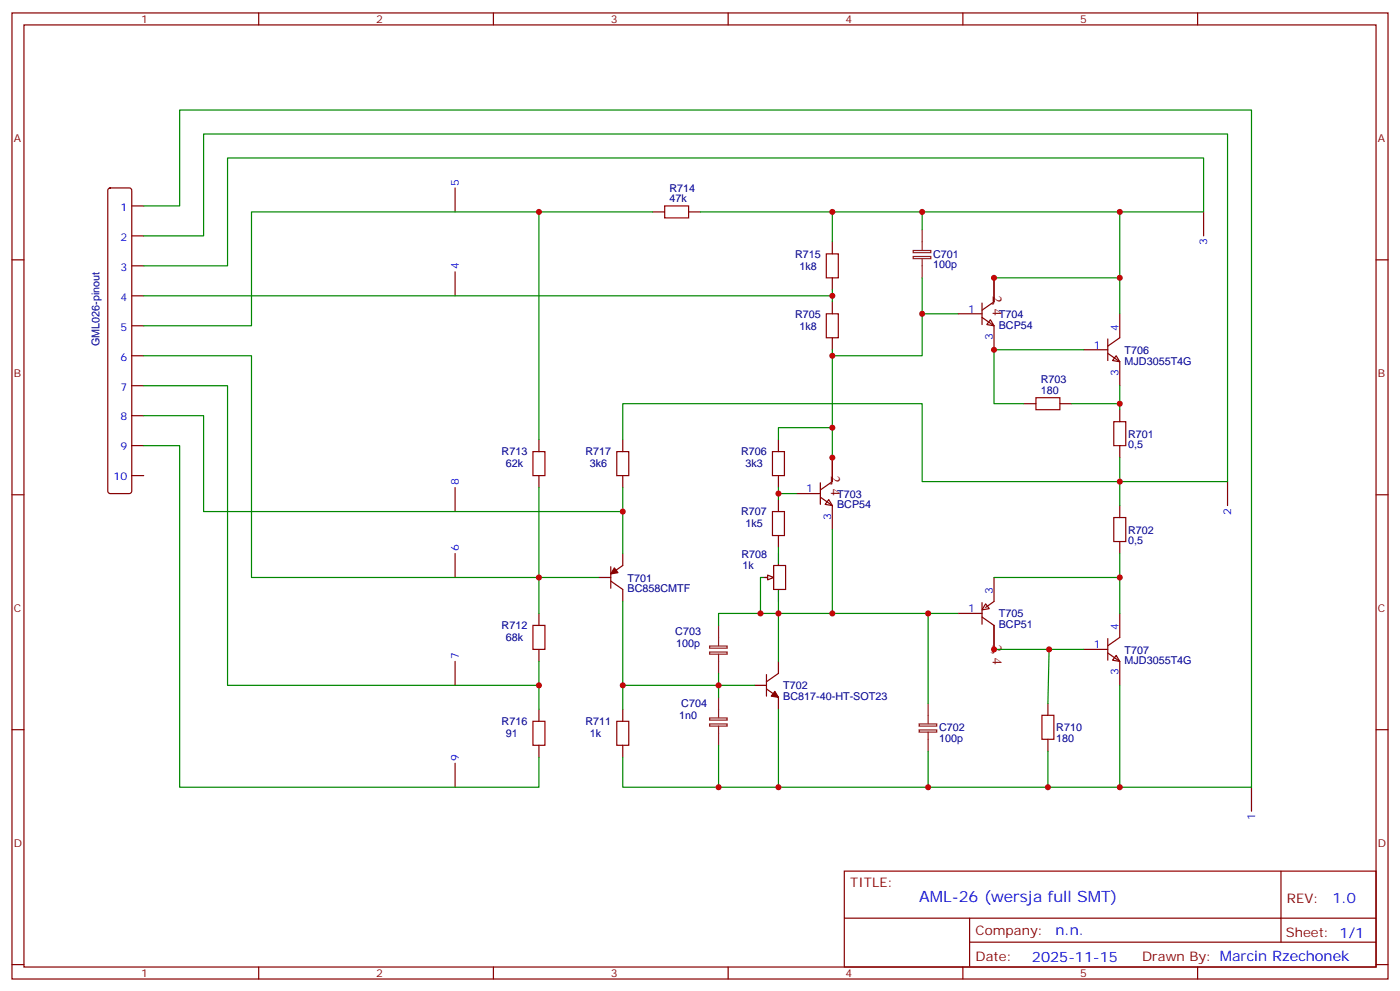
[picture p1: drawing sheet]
<svg xmlns="http://www.w3.org/2000/svg" width="412mm" height="292mm" viewBox="0 0 412 292" stroke-linecap="round" stroke-linejoin="round" font-family="sans-serif">
<g fill="none" stroke="#870000" stroke-width=".35">
<path d="M3.5 3.8h405.4v284.3h-405.4zM7.1 7.3h398.2v277.3h-398.2zM76.2 3.8v3.5M145.3 3.8v3.5M214.5 3.8v3.5M283.6 3.8v3.5M352.8 3.8v3.5M3.5 76.5h3.6M405.3 76.5h3.6M3.5 145.6h3.6M405.3 145.6h3.6M3.5 214.8h3.6"/>
<path d="M405.3 214.8h3.6M248.7 256.4h156.6v28.2h-156.6zM377.3 256.4v20.9M248.7 270.2h156.5M285.6 277.3h119.6M285.6 270.2v14.2M3.5 283.9h3.6M76.2 284.6v3.5M145.3 284.6v3.5M214.5 284.6v3.5M283.6 284.6v3.5M352.8 284.6v3.5"/>
<path d="M405.3 283.9h3.6"/>
</g>
<path d="M291.7 94.1l1.1 1.8-2.1-.4z" fill="#fff" stroke="#870000" stroke-width=".35"/>
<path d="M282.2 92.4h7.1M289.3 93.4l3.5 2.5v7M289.3 89.2v6.3M292.8 81.8v7l-3.5 2.5" fill="none" stroke="#870000" stroke-width=".35"/>
<path d="M290.3 177.7l1.1 1.4-2.1 .4z" fill="#fff" stroke="#870000" stroke-width=".35"/>
<path d="M176.4 170h3.5M179.9 171l3.5 2.5v3.5M179.9 166.8v6.3M183.4 162.9v3.5l-3.5 2.5M289.3 177.4v6.3M292.8 170v7l-2.5 1.8M282.2 180.6h7.1M289.3 181.6l3.5 2.5v7" fill="none" stroke="#870000" stroke-width=".35"/>
<path d="M181 167.1l1 1.5-2.1 .3z" fill="#870000" stroke="#870000" stroke-width=".35"/>
<path d="M244.1 147l1.1 1.8-2.1-.4z" fill="#fff" stroke="#870000" stroke-width=".35"/>
<g fill="none" stroke="#870000" stroke-width=".35">
<path d="M32 55.5l.5-.2h5.6l.5 .2 .2 .5v88.6l-.2 .5-.5 .2h-5.6l-.5-.3-.3-.4v-88.6zM38.8 60.6h3.5M38.8 69.4h3.5M38.8 78.2h3.5M38.8 87.1h3.5M38.8 95.9h3.5M38.8 104.7h3.5M38.8 113.5h3.5M38.8 122.3h3.5M38.8 131.2h3.5M38.8 140h3.5M245.2 134.7v7l-3.5 2.5"/>
<path d="M234.6 145.3h7.1M241.7 146.3l3.5 2.5v7.1M241.7 142.1v6.3M225.8 198.5v6.4M229.3 194.7v3.5l-3.5 2.5M222.2 201.7h3.6M225.8 202.8l3.5 2.4v3.6"/>
</g>
<path d="M228.2 203.5l1.1 1.7-2.1-.3z" fill="#870000" stroke="#870000" stroke-width=".35"/>
<path d="M328.8 104.7l1 1.8-2.1-.4z" fill="#fff" stroke="#870000" stroke-width=".35"/>
<path d="M326.3 99.8v6.3M329.8 92.4v7l-3.5 2.5M319.3 102.9h7M326.3 104l3.5 2.5v7" fill="none" stroke="#870000" stroke-width=".35"/>
<path d="M328.8 192.9l1 1.8-2.1-.4z" fill="#fff" stroke="#870000" stroke-width=".35"/>
<g fill="none" stroke="#870000" stroke-width=".35">
<path d="M134.1 55.3v7.1M192.3 62.4h3.5M202.8 62.4h3.6M245.2 71.2v3.5M354.5 62.4v7M134.1 80v7.1M245.2 81.8v3.5M245.2 88.8v3.6M245.2 99.4v3.5M301.6 118.8h3.6M312.2 118.8h3.5M229.3 129.4v3.5"/>
<path d="M229.3 140v3.5M329.8 120.6v3.5M329.8 131.2v3.5M134.1 143.5v7.1M229.3 147v3.6M229.3 157.6v3.5M329.8 148.8v3.5M329.8 159.4v3.5M361.6 141.7v7.1M134.1 162.9v7.1M225.4 170h1.8M227.9 166.4h3.5v7.1h-3.5z"/>
<path d="M134.1 194.7v7M319.3 191.1h7M326.3 192.2l3.5 2.5v7M326.3 188v6.3M329.8 180.6v7l-3.5 2.5M308.7 207v3.5M308.7 217.6v3.5M134.1 224.6v7.1M368.7 231.7v7.1"/>
</g>
<g fill="none" stroke="#8c2424" stroke-width=".35">
<path d="M269 73.7h5.2v.7h-5.2zM269 75.5h5.2v.6h-5.2zM271.6 67.7v6M271.6 76.1v5.7M209 190.1h5.2v.7h-5.2zM209 191.9h5.2v.6h-5.2zM211.7 184.1v6M211.7 192.5v5.7M209 211.3h5.2v.6h-5.2zM209 213.1h5.2v.6h-5.2zM211.7 205.2v6M211.7 213.7v5.7"/>
<path d="M270.8 213.1h5.1v.6h-5.1zM270.8 214.8h5.1v.7h-5.1zM273.4 207v6M273.4 215.5v5.6"/>
</g>
<path d="M195.8 60.6h7v3.5h-7zM243.4 74.7h3.5v7.1h-3.5zM243.4 92.4h3.5v7h-3.5zM305.2 117.1h7v3.5h-7zM227.5 132.9h3.6v7.1h-3.6zM328.1 124.1h3.5v7.1h-3.5zM227.5 150.6h3.6v7h-3.6zM328.1 152.3h3.5v7.1h-3.5zM306.9 210.5h3.5v7.1h-3.5z" fill="none" stroke="#a10000" stroke-width=".35"/>
<g fill="none" stroke="#008700" stroke-width=".35">
<path d="M42.3 69.4h17.7v-30h301.6v102.3h-31.8v7.1M42.3 60.6h10.6v-28.2h315.8v199.3h-38.9v-30M192.3 62.4h-118.2v33.5h-31.8M206.4 62.4h148.1v-15.9h-287.5v31.7h-24.7M245.2 62.4v8.8M271.6 62.4v5.3M329.8 62.4v30M42.3 87.1h202.9M245.2 85.3v3.5M271.6 81.8v10.6h10.6M271.6 92.4v12.3h-26.4v30M292.8 81.8h37"/>
<path d="M245.2 102.9v1.8M315.7 118.8h14.1M319.3 102.9h-26.5v15.9h8.8M329.8 113.5v7.1M245.2 125.9h-15.9v3.5M329.8 134.7v7M229.3 143.5v1.8h5.3M245.2 155.9v24.7M292.8 170h37M329.8 162.9v17.7M273.4 180.6h-44.1v14.1M282.2 180.6h-8.8v26.4"/>
<path d="M292.8 191.1h26.5M309 191.1l-.3 15.9M229.3 208.8v22.9h44.1M273.4 221.1v10.6h56.4"/>
</g>
<path d="M224 170h3.5M229.3 162.9v3.5M229.3 173.5v3.5" fill="none" stroke="#000" stroke-width=".35"/>
<path d="M226.1 169.3l1.8 .7-1.8 .7z" fill="#f0f0f0" stroke="#870000" stroke-width=".35"/>
<g fill="none" stroke="#008700" stroke-width=".35">
<path d="M158.7 62.4v67M42.3 104.7h31.8v65.3h102.3M42.3 113.5h24.7v88.2h91.7M42.3 131.2h10.6v100.5h105.8v-8.8M42.3 122.3h17.7v28.3h123.4M183.4 129.4v-10.6h88.2v22.9h58.2M158.7 143.5v37.1M183.4 143.5v19.4M229.3 145.3v1.7M183.4 177v31.8M224 170v10.6M229.3 177v3.6h-17.6v3.5"/>
<path d="M229.3 161.1v1.8M158.7 194.7v14.1M211.7 198.2v7M183.4 201.7h38.8M211.7 219.4v12.3h17.6M183.4 222.9v8.8h28.3M308.7 221.1v10.6"/>
</g>
<path d="M157 132.9h3.5v7.1h-3.5zM181.7 132.9h3.5v7.1h-3.5zM157 184.1h3.5v7h-3.5zM157 212.3h3.5v7.1h-3.5zM181.7 212.3h3.5v7.1h-3.5z" fill="none" stroke="#a10000" stroke-width=".35"/>
<path d="M158.7 129.4v3.5M158.7 140v3.5M183.4 129.4v3.5M183.4 140v3.5M158.7 180.6v3.5M158.7 191.1v3.6M158.7 208.8v3.5M158.7 219.4v3.5M183.4 208.8v3.5M183.4 219.4v3.5" fill="none" stroke="#870000" stroke-width=".35"/>
<g fill="#c00">
<circle cx="329.8" cy="141.7" r=".88"/>
<circle cx="329.8" cy="62.4" r=".88"/>
<circle cx="292.8" cy="81.8" r=".88"/>
<circle cx="271.6" cy="62.4" r=".88"/>
<circle cx="245.2" cy="87.1" r=".88"/>
<circle cx="271.6" cy="92.4" r=".88"/>
<circle cx="329.8" cy="81.8" r=".88"/>
<circle cx="329.8" cy="118.8" r=".88"/>
<circle cx="292.8" cy="102.9" r=".88"/>
<circle cx="329.8" cy="231.7" r=".88"/>
<circle cx="273.4" cy="231.7" r=".88"/>
<circle cx="245.2" cy="62.4" r=".88"/>
<circle cx="229.3" cy="180.6" r=".88"/>
<circle cx="245.2" cy="125.9" r=".88"/>
<circle cx="245.2" cy="104.7" r=".88"/>
<circle cx="245.2" cy="134.7" r=".88"/>
<circle cx="229.3" cy="145.3" r=".88"/>
<circle cx="224" cy="180.6" r=".88"/>
<circle cx="211.7" cy="201.7" r=".88"/>
<circle cx="229.3" cy="231.7" r=".88"/>
<circle cx="211.7" cy="231.7" r=".88"/>
<circle cx="183.4" cy="201.7" r=".88"/>
<circle cx="158.8" cy="201.7" r=".88"/>
<circle cx="158.8" cy="170" r=".88"/>
<circle cx="158.8" cy="62.4" r=".88"/>
<circle cx="292.8" cy="191.1" r=".88"/>
<circle cx="273.4" cy="180.6" r=".88"/>
<circle cx="245.2" cy="180.6" r=".88"/>
<circle cx="329.8" cy="170" r=".88"/>
<circle cx="309" cy="191.1" r=".88"/>
<circle cx="308.7" cy="231.7" r=".88"/>
<circle cx="183.4" cy="150.6" r=".88"/>
</g>
<text font-size="4.6" fill="#00f" x="270.8" y="265.4">AML-26 (wersja full SMT)</text>
<g font-size="4.2" fill="#00f">
<text x="392.5" y="265.7">1.0</text>
<text x="310.9" y="275.2">n.n.</text>
<text x="304" y="283">2025-11-15</text>
</g>
<g font-size="3.9" fill="#800">
<text x="292.5" y="87.1" transform="rotate(90 292.5 87.1)">2, 4</text>
<text x="244.8" y="140" transform="rotate(90 244.8 140)">2, 4</text>
<text x="292.5" y="189.7" transform="rotate(90 292.5 189.7)">2, 4</text>
<text x="250.5" y="261">TITLE:</text>
<text x="379.1" y="265.7">REV:</text>
<text x="287.4" y="275.2">Company:</text>
<text x="378.7" y="275.8">Sheet: 1/1</text>
<text x="287.4" y="282.9">Date:</text>
<text x="336.4" y="282.9">Drawn By: Marcin Rzechonek</text>
</g>
<g font-size="3.2" fill="#800">
<text x="41.6" y="6.8">1</text>
<text x="110.8" y="6.8">2</text>
<text x="179.9" y="6.8">3</text>
<text x="249.1" y="6.8">4</text>
<text x="318.2" y="6.8">5</text>
<text x="4.1" y="41.9">A</text>
<text x="405.9" y="41.9">A</text>
<text x="4.1" y="111.1">B</text>
<text x="405.9" y="111.1">B</text>
<text x="4.1" y="180.2">C</text>
<text x="405.9" y="180.2">C</text>
<text x="4.1" y="249.3">D</text>
<text x="405.9" y="249.3">D</text>
<text x="41.6" y="287.6">1</text>
<text x="110.8" y="287.6">2</text>
<text x="179.9" y="287.6">3</text>
<text x="249.1" y="287.6">4</text>
<text x="318.2" y="287.6">5</text>
</g>
<g font-size="3.2" fill="#00f">
<text x="135.1" y="54.6" transform="rotate(-90 135.1 54.6)">5</text>
<text x="35.5" y="62">1</text>
<text x="35.5" y="70.8">2</text>
<text x="355.6" y="72.2" transform="rotate(-90 355.6 72.2)">3</text>
<text x="35.5" y="79.7">3</text>
<text x="135.1" y="79.3" transform="rotate(-90 135.1 79.3)">4</text>
<text x="35.5" y="88.5">4</text>
<text x="285.1" y="92">1</text>
<text x="35.5" y="97.3">5</text>
<text x="292.5" y="100" transform="rotate(-90 292.5 100)">3</text>
<text x="329.5" y="97.3" transform="rotate(-90 329.5 97.3)">4</text>
<text x="35.5" y="106.1">6</text>
<text x="322.2" y="102.6">1</text>
<text x="329.5" y="110.6" transform="rotate(-90 329.5 110.6)">3</text>
<text x="35.5" y="114.9">7</text>
<text x="35.5" y="123.8">8</text>
<text x="35.5" y="132.6">9</text>
<text x="33.5" y="141.4">10</text>
<text x="135.1" y="142.8" transform="rotate(-90 135.1 142.8)">8</text>
<text x="237.5" y="144.9">1</text>
<text x="244.8" y="152.9" transform="rotate(-90 244.8 152.9)">3</text>
<text x="362.7" y="151.5" transform="rotate(-90 362.7 151.5)">2</text>
<text x="135.1" y="162.2" transform="rotate(-90 135.1 162.2)">6</text>
<text x="292.5" y="174.9" transform="rotate(-90 292.5 174.9)">3</text>
<text x="285.1" y="180.2">1</text>
<text x="329.5" y="185.5" transform="rotate(-90 329.5 185.5)">4</text>
<text x="322.2" y="190.8">1</text>
<text x="135.1" y="194" transform="rotate(-90 135.1 194)">7</text>
<text x="329.5" y="198.8" transform="rotate(-90 329.5 198.8)">3</text>
<text x="135.1" y="223.9" transform="rotate(-90 135.1 223.9)">9</text>
<text x="369.7" y="241.5" transform="rotate(-90 369.7 241.5)">1</text>
</g>
<g font-size="3.2" fill="#000080">
<text x="197.2" y="59.5">47k</text>
<text x="197.2" y="56.4">R714</text>
<text x="234.2" y="75.8">R715</text>
<text x="274.9" y="75.9">C701</text>
<text x="235.5" y="79.4">1k8</text>
<text x="274.9" y="79">100p</text>
<text x="234.2" y="93.5">R705</text>
<text x="294.2" y="93.5">T704</text>
<text x="29.3" y="102" transform="rotate(-90 29.3 102)">GML026-pinout</text>
<text x="235.5" y="97">1k8</text>
<text x="294.2" y="96.7">BCP54</text>
<text x="331.3" y="107.3">MJD3055T4G</text>
<text x="331.3" y="104.2">T706</text>
<text x="306.6" y="112.9">R703</text>
<text x="306.6" y="116">180</text>
<text x="332.3" y="132">0,5</text>
<text x="332.3" y="128.8">R701</text>
<text x="147.8" y="134">R713</text>
<text x="149" y="137.6">62k</text>
<text x="172.5" y="134">R717</text>
<text x="173.7" y="137.6">3k6</text>
<text x="218.3" y="134">R706</text>
<text x="219.6" y="137.6">3k3</text>
<text x="246.6" y="149.6">BCP54</text>
<text x="246.6" y="146.5">T703</text>
<text x="218.3" y="151.7">R707</text>
<text x="219.6" y="155.2">1k5</text>
<text x="332.3" y="160.2">0,5</text>
<text x="332.3" y="157">R702</text>
<text x="218.4" y="164.1">R708</text>
<text x="218.7" y="167.6">1k</text>
<text x="184.9" y="171.2">T701</text>
<text x="184.9" y="174.3">BC858CMTF</text>
<text x="147.8" y="185.2">R712</text>
<text x="294.2" y="184.9">BCP51</text>
<text x="294.2" y="181.7">T705</text>
<text x="149" y="188.7">68k</text>
<text x="198.9" y="187">C703</text>
<text x="199.2" y="190.5">100p</text>
<text x="331.3" y="195.5">MJD3055T4G</text>
<text x="331.3" y="192.4">T707</text>
<text x="230.7" y="202.9">T702</text>
<text x="200.7" y="208.1">C704</text>
<text x="230.7" y="206.1">BC817-40-HT-SOT23</text>
<text x="147.8" y="213.4">R716</text>
<text x="172.5" y="213.4">R711</text>
<text x="200.1" y="211.7">1n0</text>
<text x="276.6" y="215.2">C702</text>
<text x="311.1" y="215.2">R710</text>
<text x="149" y="216.9">91</text>
<text x="173.7" y="216.9">1k</text>
<text x="276.6" y="218.4">100p</text>
<text x="311.1" y="218.4">180</text>
</g>
</svg>
